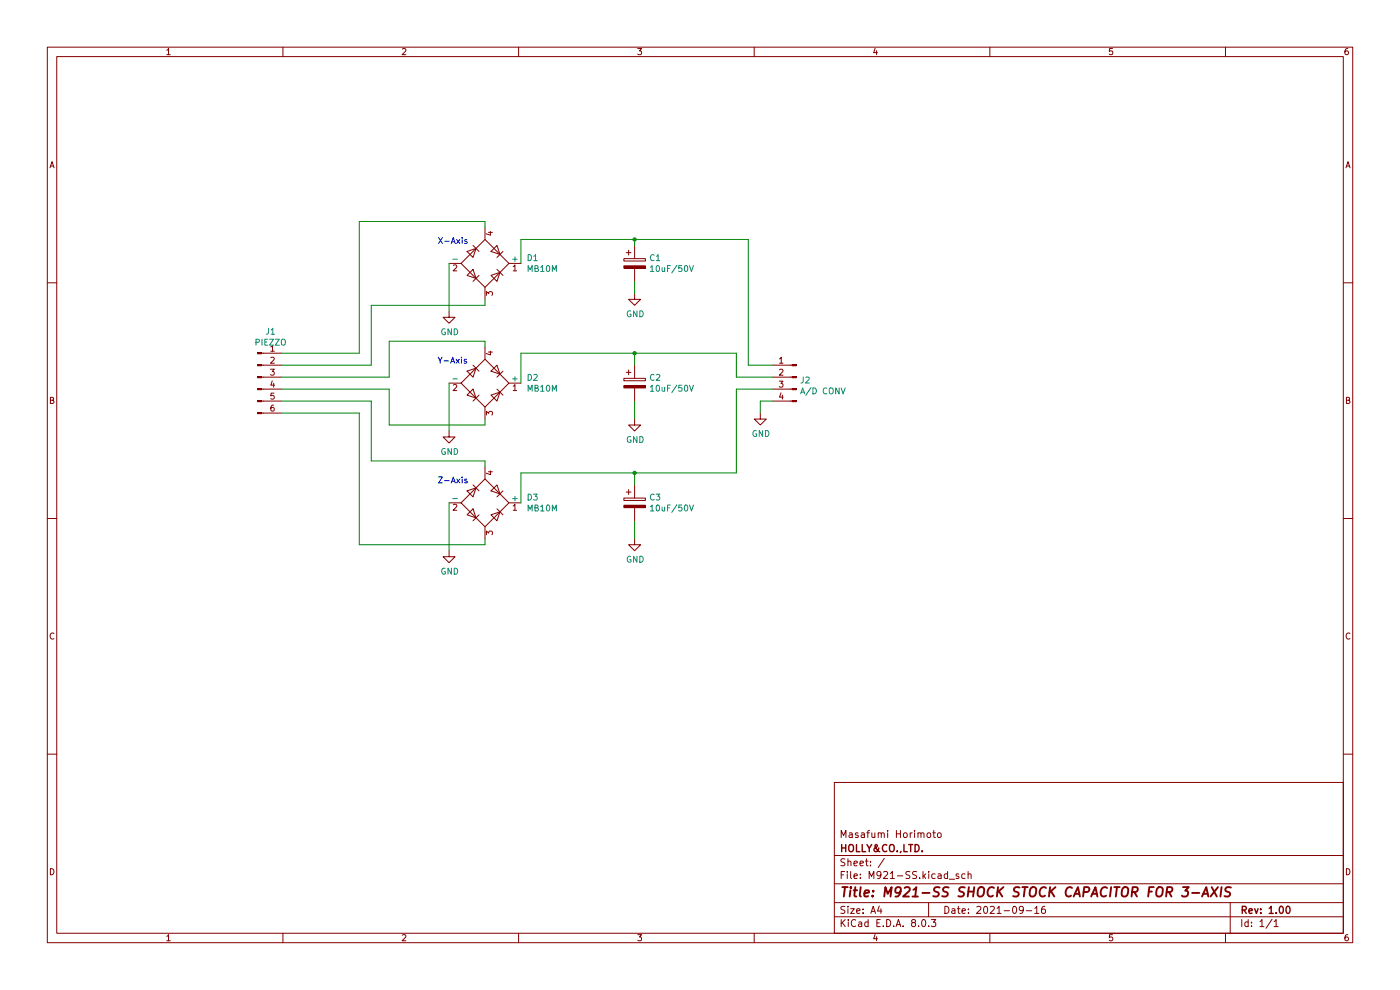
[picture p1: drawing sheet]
(kicad_sch
 (version 20231120)
 (generator "eeschema")
 (generator_version "8.0")
 (paper "A4")
 (title_block
  (title "M921-SS SHOCK STOCK CAPACITOR FOR 3-AXIS")
  (date "2021-09-16")
  (rev "1.00")
  (company "HOLLY&CO.,LTD.")
  (comment 1 "Masafumi Horimoto"))
 (lib_symbols
  (symbol "Connector:Conn_01x04_Male"
   (pin_names
    (offset 1.016) hide) (exclude_from_sim no) (in_bom yes) (on_board yes)
   (property "Reference" "J" (at 0 5.08 0) (effects (font (size 1.27 1.27))))
   (property "Value" "Conn_01x04_Male" (at 0 -7.62 0) (effects (font (size 1.27 1.27))))
   (property "Footprint" "" (at 0 0 0) (effects (font (size 1.27 1.27)) (hide yes)))
   (property "Datasheet" "~" (at 0 0 0) (effects (font (size 1.27 1.27)) (hide yes)))
   (property "Description" "Generic connector, single row, 01x04, script generated (kicad-library-utils/schlib/autogen/connector/)" (at 0 0 0) (effects (font (size 1.27 1.27)) (hide yes)))
   (symbol "Conn_01x04_Male_1_1"
    (polyline (pts (xy 1.27 -5.08) (xy 0.8636 -5.08)) (stroke (width 0.1524) (type default)) (fill (type none)))
    (polyline (pts (xy 1.27 -2.54) (xy 0.8636 -2.54)) (stroke (width 0.1524) (type default)) (fill (type none)))
    (polyline (pts (xy 1.27 0) (xy 0.8636 0)) (stroke (width 0.1524) (type default)) (fill (type none)))
    (polyline (pts (xy 1.27 2.54) (xy 0.8636 2.54)) (stroke (width 0.1524) (type default)) (fill (type none)))
    (rectangle (start 0.8636 -4.953) (end 0 -5.207) (stroke (width 0.1524) (type default)) (fill (type outline)))
    (rectangle (start 0.8636 -2.413) (end 0 -2.667) (stroke (width 0.1524) (type default)) (fill (type outline)))
    (rectangle (start 0.8636 0.127) (end 0 -0.127) (stroke (width 0.1524) (type default)) (fill (type outline)))
    (rectangle (start 0.8636 2.667) (end 0 2.413) (stroke (width 0.1524) (type default)) (fill (type outline)))
    (pin passive line (at 5.08 2.54 180) (length 3.81) (name "Pin_1" (effects (font (size 1.27 1.27)))) (number "1" (effects (font (size 1.27 1.27)))))
    (pin passive line (at 5.08 0 180) (length 3.81) (name "Pin_2" (effects (font (size 1.27 1.27)))) (number "2" (effects (font (size 1.27 1.27)))))
    (pin passive line (at 5.08 -2.54 180) (length 3.81) (name "Pin_3" (effects (font (size 1.27 1.27)))) (number "3" (effects (font (size 1.27 1.27)))))
    (pin passive line (at 5.08 -5.08 180) (length 3.81) (name "Pin_4" (effects (font (size 1.27 1.27)))) (number "4" (effects (font (size 1.27 1.27)))))))
  (symbol "Connector:Conn_01x06_Male"
   (pin_names
    (offset 1.016) hide) (exclude_from_sim no) (in_bom yes) (on_board yes)
   (property "Reference" "J" (at 0 7.62 0) (effects (font (size 1.27 1.27))))
   (property "Value" "Conn_01x06_Male" (at 0 -10.16 0) (effects (font (size 1.27 1.27))))
   (property "Footprint" "" (at 0 0 0) (effects (font (size 1.27 1.27)) (hide yes)))
   (property "Datasheet" "~" (at 0 0 0) (effects (font (size 1.27 1.27)) (hide yes)))
   (property "Description" "Generic connector, single row, 01x06, script generated (kicad-library-utils/schlib/autogen/connector/)" (at 0 0 0) (effects (font (size 1.27 1.27)) (hide yes)))
   (symbol "Conn_01x06_Male_1_1"
    (polyline (pts (xy 1.27 -7.62) (xy 0.8636 -7.62)) (stroke (width 0.1524) (type default)) (fill (type none)))
    (polyline (pts (xy 1.27 -5.08) (xy 0.8636 -5.08)) (stroke (width 0.1524) (type default)) (fill (type none)))
    (polyline (pts (xy 1.27 -2.54) (xy 0.8636 -2.54)) (stroke (width 0.1524) (type default)) (fill (type none)))
    (polyline (pts (xy 1.27 0) (xy 0.8636 0)) (stroke (width 0.1524) (type default)) (fill (type none)))
    (polyline (pts (xy 1.27 2.54) (xy 0.8636 2.54)) (stroke (width 0.1524) (type default)) (fill (type none)))
    (polyline (pts (xy 1.27 5.08) (xy 0.8636 5.08)) (stroke (width 0.1524) (type default)) (fill (type none)))
    (rectangle (start 0.8636 -7.493) (end 0 -7.747) (stroke (width 0.1524) (type default)) (fill (type outline)))
    (rectangle (start 0.8636 -4.953) (end 0 -5.207) (stroke (width 0.1524) (type default)) (fill (type outline)))
    (rectangle (start 0.8636 -2.413) (end 0 -2.667) (stroke (width 0.1524) (type default)) (fill (type outline)))
    (rectangle (start 0.8636 0.127) (end 0 -0.127) (stroke (width 0.1524) (type default)) (fill (type outline)))
    (rectangle (start 0.8636 2.667) (end 0 2.413) (stroke (width 0.1524) (type default)) (fill (type outline)))
    (rectangle (start 0.8636 5.207) (end 0 4.953) (stroke (width 0.1524) (type default)) (fill (type outline)))
    (pin passive line (at 5.08 5.08 180) (length 3.81) (name "Pin_1" (effects (font (size 1.27 1.27)))) (number "1" (effects (font (size 1.27 1.27)))))
    (pin passive line (at 5.08 2.54 180) (length 3.81) (name "Pin_2" (effects (font (size 1.27 1.27)))) (number "2" (effects (font (size 1.27 1.27)))))
    (pin passive line (at 5.08 0 180) (length 3.81) (name "Pin_3" (effects (font (size 1.27 1.27)))) (number "3" (effects (font (size 1.27 1.27)))))
    (pin passive line (at 5.08 -2.54 180) (length 3.81) (name "Pin_4" (effects (font (size 1.27 1.27)))) (number "4" (effects (font (size 1.27 1.27)))))
    (pin passive line (at 5.08 -5.08 180) (length 3.81) (name "Pin_5" (effects (font (size 1.27 1.27)))) (number "5" (effects (font (size 1.27 1.27)))))
    (pin passive line (at 5.08 -7.62 180) (length 3.81) (name "Pin_6" (effects (font (size 1.27 1.27)))) (number "6" (effects (font (size 1.27 1.27)))))))
  (symbol "M921-SS-rescue:CP-Device"
   (pin_numbers hide)
   (pin_names
    (offset 0.254)) (exclude_from_sim no) (in_bom yes) (on_board yes)
   (property "Reference" "C" (at 0.635 2.54 0) (effects (font (size 1.27 1.27)) (justify left)))
   (property "Value" "CP-Device" (at 0.635 -2.54 0) (effects (font (size 1.27 1.27)) (justify left)))
   (property "Footprint" "" (at 0.9652 -3.81 0) (effects (font (size 1.27 1.27)) (hide yes)))
   (property "Datasheet" "" (at 0 0 0) (effects (font (size 1.27 1.27)) (hide yes)))
   (property "Description" "" (at 0 0 0) (effects (font (size 1.27 1.27)) (hide yes)))
   (symbol "CP-Device_0_1"
    (rectangle (start -2.286 0.508) (end 2.286 1.016) (stroke (width 0) (type default)) (fill (type none)))
    (polyline (pts (xy -1.778 2.286) (xy -0.762 2.286)) (stroke (width 0) (type default)) (fill (type none)))
    (polyline (pts (xy -1.27 2.794) (xy -1.27 1.778)) (stroke (width 0) (type default)) (fill (type none)))
    (rectangle (start 2.286 -0.508) (end -2.286 -1.016) (stroke (width 0) (type default)) (fill (type outline))))
   (symbol "CP-Device_1_1"
    (pin passive line (at 0 3.81 270) (length 2.794) (name "~" (effects (font (size 1.27 1.27)))) (number "1" (effects (font (size 1.27 1.27)))))
    (pin passive line (at 0 -3.81 90) (length 2.794) (name "~" (effects (font (size 1.27 1.27)))) (number "2" (effects (font (size 1.27 1.27)))))))
  (symbol "M921-SS-rescue:MB10M-HOLLY"
   (pin_names
    (offset 0)) (exclude_from_sim no) (in_bom yes) (on_board yes)
   (property "Reference" "D" (at 2.54 6.985 0) (effects (font (size 1.27 1.27)) (justify left)))
   (property "Value" "MB10M-HOLLY" (at 2.54 5.08 0) (effects (font (size 1.27 1.27)) (justify left)))
   (property "Footprint" "HOLLY_LIB:MB10M" (at 3.81 3.175 0) (effects (font (size 1.27 1.27)) (justify left) (hide yes)))
   (property "Datasheet" "" (at 0 0 0) (effects (font (size 1.27 1.27)) (hide yes)))
   (property "Description" "" (at 0 0 0) (effects (font (size 1.27 1.27)) (hide yes)))
   (symbol "MB10M-HOLLY_0_1"
    (polyline (pts (xy -2.54 3.81) (xy -1.27 2.54)) (stroke (width 0) (type default)) (fill (type none)))
    (polyline (pts (xy -1.27 -2.54) (xy -2.54 -3.81)) (stroke (width 0) (type default)) (fill (type none)))
    (polyline (pts (xy 2.54 -1.27) (xy 3.81 -2.54)) (stroke (width 0) (type default)) (fill (type none)))
    (polyline (pts (xy 2.54 1.27) (xy 3.81 2.54)) (stroke (width 0) (type default)) (fill (type none)))
    (polyline (pts (xy -3.81 2.54) (xy -2.54 1.27) (xy -1.905 3.175) (xy -3.81 2.54)) (stroke (width 0) (type default)) (fill (type none)))
    (polyline (pts (xy -2.54 -1.27) (xy -3.81 -2.54) (xy -1.905 -3.175) (xy -2.54 -1.27)) (stroke (width 0) (type default)) (fill (type none)))
    (polyline (pts (xy 1.27 2.54) (xy 2.54 3.81) (xy 3.175 1.905) (xy 1.27 2.54)) (stroke (width 0) (type default)) (fill (type none)))
    (polyline (pts (xy 3.175 -1.905) (xy 1.27 -2.54) (xy 2.54 -3.81) (xy 3.175 -1.905)) (stroke (width 0) (type default)) (fill (type none)))
    (polyline (pts (xy -5.08 0) (xy 0 -5.08) (xy 5.08 0) (xy 0 5.08) (xy -5.08 0)) (stroke (width 0) (type default)) (fill (type none))))
   (symbol "MB10M-HOLLY_1_1"
    (pin passive line (at 7.62 0 180) (length 2.54) (name "+" (effects (font (size 1.27 1.27)))) (number "1" (effects (font (size 1.27 1.27)))))
    (pin passive line (at -7.62 0 0) (length 2.54) (name "-" (effects (font (size 1.27 1.27)))) (number "2" (effects (font (size 1.27 1.27)))))
    (pin passive line (at 0 -7.62 90) (length 2.54) (name "~" (effects (font (size 1.27 1.27)))) (number "3" (effects (font (size 1.27 1.27)))))
    (pin passive line (at 0 7.62 270) (length 2.54) (name "~" (effects (font (size 1.27 1.27)))) (number "4" (effects (font (size 1.27 1.27)))))))
  (symbol "power:GND"
   (power)
   (pin_names
    (offset 0)) (exclude_from_sim no) (in_bom yes) (on_board yes)
   (property "Reference" "#PWR" (at 0 -6.35 0) (effects (font (size 1.27 1.27)) (hide yes)))
   (property "Value" "GND" (at 0 -3.81 0) (effects (font (size 1.27 1.27))))
   (property "Footprint" "" (at 0 0 0) (effects (font (size 1.27 1.27)) (hide yes)))
   (property "Datasheet" "" (at 0 0 0) (effects (font (size 1.27 1.27)) (hide yes)))
   (property "Description" "Power symbol creates a global label with name \"GND\" , ground" (at 0 0 0) (effects (font (size 1.27 1.27)) (hide yes)))
   (symbol "GND_0_1"
    (polyline (pts (xy 0 0) (xy 0 -1.27) (xy 1.27 -1.27) (xy 0 -2.54) (xy -1.27 -1.27) (xy 0 -1.27)) (stroke (width 0) (type default)) (fill (type none))))
   (symbol "GND_1_1"
    (pin power_in line (at 0 0 270) (length 0) hide (name "GND" (effects (font (size 1.27 1.27)))) (number "1" (effects (font (size 1.27 1.27))))))))
 (junction
  (at 134.62 50.8)
  (diameter 0)
  (color 0 0 0 0))
 (junction
  (at 134.62 100.33)
  (diameter 0)
  (color 0 0 0 0))
 (junction
  (at 134.62 74.93)
  (diameter 0)
  (color 0 0 0 0))
 (wire
  (pts (xy 134.62 50.8) (xy 158.75 50.8))
  (stroke (width 0) (type default)))
 (wire
  (pts (xy 82.55 82.55) (xy 82.55 90.17))
  (stroke (width 0) (type default)))
 (wire
  (pts (xy 134.62 50.8) (xy 134.62 52.07))
  (stroke (width 0) (type default)))
 (wire
  (pts (xy 156.21 74.93) (xy 156.21 80.01))
  (stroke (width 0) (type default)))
 (wire
  (pts (xy 59.69 77.47) (xy 78.74 77.47))
  (stroke (width 0) (type default)))
 (wire
  (pts (xy 59.69 74.93) (xy 76.2 74.93))
  (stroke (width 0) (type default)))
 (wire
  (pts (xy 134.62 88.9) (xy 134.62 85.09))
  (stroke (width 0) (type default)))
 (wire
  (pts (xy 78.74 64.77) (xy 102.87 64.77))
  (stroke (width 0) (type default)))
 (wire
  (pts (xy 110.49 106.68) (xy 110.49 100.33))
  (stroke (width 0) (type default)))
 (wire
  (pts (xy 110.49 55.88) (xy 110.49 50.8))
  (stroke (width 0) (type default)))
 (wire
  (pts (xy 76.2 115.57) (xy 102.87 115.57))
  (stroke (width 0) (type default)))
 (wire
  (pts (xy 59.69 87.63) (xy 76.2 87.63))
  (stroke (width 0) (type default)))
 (wire
  (pts (xy 134.62 114.3) (xy 134.62 110.49))
  (stroke (width 0) (type default)))
 (wire
  (pts (xy 134.62 62.23) (xy 134.62 59.69))
  (stroke (width 0) (type default)))
 (wire
  (pts (xy 156.21 82.55) (xy 163.83 82.55))
  (stroke (width 0) (type default)))
 (wire
  (pts (xy 134.62 100.33) (xy 156.21 100.33))
  (stroke (width 0) (type default)))
 (wire
  (pts (xy 110.49 74.93) (xy 134.62 74.93))
  (stroke (width 0) (type default)))
 (wire
  (pts (xy 102.87 97.79) (xy 102.87 99.06))
  (stroke (width 0) (type default)))
 (wire
  (pts (xy 59.69 82.55) (xy 82.55 82.55))
  (stroke (width 0) (type default)))
 (wire
  (pts (xy 78.74 97.79) (xy 102.87 97.79))
  (stroke (width 0) (type default)))
 (wire
  (pts (xy 82.55 72.39) (xy 102.87 72.39))
  (stroke (width 0) (type default)))
 (wire
  (pts (xy 158.75 50.8) (xy 158.75 77.47))
  (stroke (width 0) (type default)))
 (wire
  (pts (xy 95.25 55.88) (xy 95.25 66.04))
  (stroke (width 0) (type default)))
 (wire
  (pts (xy 78.74 85.09) (xy 78.74 97.79))
  (stroke (width 0) (type default)))
 (wire
  (pts (xy 102.87 72.39) (xy 102.87 73.66))
  (stroke (width 0) (type default)))
 (wire
  (pts (xy 134.62 74.93) (xy 156.21 74.93))
  (stroke (width 0) (type default)))
 (wire
  (pts (xy 78.74 77.47) (xy 78.74 64.77))
  (stroke (width 0) (type default)))
 (wire
  (pts (xy 95.25 106.68) (xy 95.25 116.84))
  (stroke (width 0) (type default)))
 (wire
  (pts (xy 110.49 50.8) (xy 134.62 50.8))
  (stroke (width 0) (type default)))
 (wire
  (pts (xy 102.87 115.57) (xy 102.87 114.3))
  (stroke (width 0) (type default)))
 (wire
  (pts (xy 163.83 85.09) (xy 161.29 85.09))
  (stroke (width 0) (type default)))
 (wire
  (pts (xy 102.87 90.17) (xy 102.87 88.9))
  (stroke (width 0) (type default)))
 (wire
  (pts (xy 134.62 74.93) (xy 134.62 77.47))
  (stroke (width 0) (type default)))
 (wire
  (pts (xy 156.21 80.01) (xy 163.83 80.01))
  (stroke (width 0) (type default)))
 (wire
  (pts (xy 110.49 81.28) (xy 110.49 74.93))
  (stroke (width 0) (type default)))
 (wire
  (pts (xy 76.2 87.63) (xy 76.2 115.57))
  (stroke (width 0) (type default)))
 (wire
  (pts (xy 59.69 85.09) (xy 78.74 85.09))
  (stroke (width 0) (type default)))
 (wire
  (pts (xy 102.87 46.99) (xy 102.87 48.26))
  (stroke (width 0) (type default)))
 (wire
  (pts (xy 59.69 80.01) (xy 82.55 80.01))
  (stroke (width 0) (type default)))
 (wire
  (pts (xy 110.49 100.33) (xy 134.62 100.33))
  (stroke (width 0) (type default)))
 (wire
  (pts (xy 82.55 90.17) (xy 102.87 90.17))
  (stroke (width 0) (type default)))
 (wire
  (pts (xy 95.25 81.28) (xy 95.25 91.44))
  (stroke (width 0) (type default)))
 (wire
  (pts (xy 161.29 85.09) (xy 161.29 87.63))
  (stroke (width 0) (type default)))
 (wire
  (pts (xy 156.21 100.33) (xy 156.21 82.55))
  (stroke (width 0) (type default)))
 (wire
  (pts (xy 76.2 74.93) (xy 76.2 46.99))
  (stroke (width 0) (type default)))
 (wire
  (pts (xy 158.75 77.47) (xy 163.83 77.47))
  (stroke (width 0) (type default)))
 (wire
  (pts (xy 102.87 64.77) (xy 102.87 63.5))
  (stroke (width 0) (type default)))
 (wire
  (pts (xy 76.2 46.99) (xy 102.87 46.99))
  (stroke (width 0) (type default)))
 (wire
  (pts (xy 82.55 80.01) (xy 82.55 72.39))
  (stroke (width 0) (type default)))
 (wire
  (pts (xy 134.62 100.33) (xy 134.62 102.87))
  (stroke (width 0) (type default)))
 (text "Z-Axis"
  (exclude_from_sim no)
  (at 92.71 102.87 0)
  (effects (font (size 1.27 1.27)) (justify left bottom)))
 (text "Y-Axis"
  (exclude_from_sim no)
  (at 92.71 77.47 0)
  (effects (font (size 1.27 1.27)) (justify left bottom)))
 (text "X-Axis"
  (exclude_from_sim no)
  (at 92.71 52.07 0)
  (effects (font (size 1.27 1.27)) (justify left bottom)))
 (symbol
  (lib_id "Connector:Conn_01x06_Male")
  (at 54.61 80.01 0)
  (unit 1)
  (exclude_from_sim no)
  (in_bom yes)
  (on_board yes)
  (dnp no)
  (property "Reference" "J1" (at 57.3532 70.3326 0) (effects (font (size 1.27 1.27))))
  (property "Value" "PIEZZO" (at 57.3532 72.644 0) (effects (font (size 1.27 1.27))))
  (property "Footprint" "Connector_JST:JST_XH_B6B-XH-A_1x06_P2.50mm_Vertical" (at 54.61 80.01 0) (effects (font (size 1.27 1.27)) (hide yes)))
  (property "Datasheet" "~" (at 54.61 80.01 0) (effects (font (size 1.27 1.27)) (hide yes)))
  (property "Description" "" (at 54.61 80.01 0) (effects (font (size 1.27 1.27)) (hide yes)))
  (pin "1")
  (pin "2")
  (pin "3")
  (pin "4")
  (pin "5")
  (pin "6"))
 (symbol
  (lib_id "M921-SS-rescue:MB10M-HOLLY")
  (at 102.87 55.88 0)
  (unit 1)
  (exclude_from_sim no)
  (in_bom yes)
  (on_board yes)
  (dnp no)
  (property "Reference" "D1" (at 111.6076 54.7116 0) (effects (font (size 1.27 1.27)) (justify left)))
  (property "Value" "MB10M" (at 111.6076 57.023 0) (effects (font (size 1.27 1.27)) (justify left)))
  (property "Footprint" "HOLLY_LIB:MB10M" (at 106.68 52.705 0) (effects (font (size 1.27 1.27)) (justify left) (hide yes)))
  (property "Datasheet" "" (at 102.87 55.88 0) (effects (font (size 1.27 1.27)) (hide yes)))
  (property "Description" "" (at 102.87 55.88 0) (effects (font (size 1.27 1.27)) (hide yes)))
  (pin "1")
  (pin "2")
  (pin "3")
  (pin "4"))
 (symbol
  (lib_id "M921-SS-rescue:MB10M-HOLLY")
  (at 102.87 81.28 0)
  (unit 1)
  (exclude_from_sim no)
  (in_bom yes)
  (on_board yes)
  (dnp no)
  (property "Reference" "D2" (at 111.6076 80.1116 0) (effects (font (size 1.27 1.27)) (justify left)))
  (property "Value" "MB10M" (at 111.6076 82.423 0) (effects (font (size 1.27 1.27)) (justify left)))
  (property "Footprint" "HOLLY_LIB:MB10M" (at 106.68 78.105 0) (effects (font (size 1.27 1.27)) (justify left) (hide yes)))
  (property "Datasheet" "" (at 102.87 81.28 0) (effects (font (size 1.27 1.27)) (hide yes)))
  (property "Description" "" (at 102.87 81.28 0) (effects (font (size 1.27 1.27)) (hide yes)))
  (pin "1")
  (pin "2")
  (pin "3")
  (pin "4"))
 (symbol
  (lib_id "M921-SS-rescue:MB10M-HOLLY")
  (at 102.87 106.68 0)
  (unit 1)
  (exclude_from_sim no)
  (in_bom yes)
  (on_board yes)
  (dnp no)
  (property "Reference" "D3" (at 111.6076 105.5116 0) (effects (font (size 1.27 1.27)) (justify left)))
  (property "Value" "MB10M" (at 111.6076 107.823 0) (effects (font (size 1.27 1.27)) (justify left)))
  (property "Footprint" "HOLLY_LIB:MB10M" (at 106.68 103.505 0) (effects (font (size 1.27 1.27)) (justify left) (hide yes)))
  (property "Datasheet" "" (at 102.87 106.68 0) (effects (font (size 1.27 1.27)) (hide yes)))
  (property "Description" "" (at 102.87 106.68 0) (effects (font (size 1.27 1.27)) (hide yes)))
  (pin "1")
  (pin "2")
  (pin "3")
  (pin "4"))
 (symbol
  (lib_id "M921-SS-rescue:CP-Device")
  (at 134.62 55.88 0)
  (unit 1)
  (exclude_from_sim no)
  (in_bom yes)
  (on_board yes)
  (dnp no)
  (property "Reference" "C1" (at 137.6172 54.7116 0) (effects (font (size 1.27 1.27)) (justify left)))
  (property "Value" "10uF/50V" (at 137.6172 57.023 0) (effects (font (size 1.27 1.27)) (justify left)))
  (property "Footprint" "Capacitor_THT:CP_Radial_D5.0mm_P2.00mm" (at 135.5852 59.69 0) (effects (font (size 1.27 1.27)) (hide yes)))
  (property "Datasheet" "~" (at 134.62 55.88 0) (effects (font (size 1.27 1.27)) (hide yes)))
  (property "Description" "" (at 134.62 55.88 0) (effects (font (size 1.27 1.27)) (hide yes)))
  (pin "1")
  (pin "2"))
 (symbol
  (lib_id "M921-SS-rescue:CP-Device")
  (at 134.62 81.28 0)
  (unit 1)
  (exclude_from_sim no)
  (in_bom yes)
  (on_board yes)
  (dnp no)
  (property "Reference" "C2" (at 137.6172 80.1116 0) (effects (font (size 1.27 1.27)) (justify left)))
  (property "Value" "10uF/50V" (at 137.6172 82.423 0) (effects (font (size 1.27 1.27)) (justify left)))
  (property "Footprint" "Capacitor_THT:CP_Radial_D5.0mm_P2.00mm" (at 135.5852 85.09 0) (effects (font (size 1.27 1.27)) (hide yes)))
  (property "Datasheet" "~" (at 134.62 81.28 0) (effects (font (size 1.27 1.27)) (hide yes)))
  (property "Description" "" (at 134.62 81.28 0) (effects (font (size 1.27 1.27)) (hide yes)))
  (pin "1")
  (pin "2"))
 (symbol
  (lib_id "M921-SS-rescue:CP-Device")
  (at 134.62 106.68 0)
  (unit 1)
  (exclude_from_sim no)
  (in_bom yes)
  (on_board yes)
  (dnp no)
  (property "Reference" "C3" (at 137.6172 105.5116 0) (effects (font (size 1.27 1.27)) (justify left)))
  (property "Value" "10uF/50V" (at 137.6172 107.823 0) (effects (font (size 1.27 1.27)) (justify left)))
  (property "Footprint" "Capacitor_THT:CP_Radial_D5.0mm_P2.00mm" (at 135.5852 110.49 0) (effects (font (size 1.27 1.27)) (hide yes)))
  (property "Datasheet" "~" (at 134.62 106.68 0) (effects (font (size 1.27 1.27)) (hide yes)))
  (property "Description" "" (at 134.62 106.68 0) (effects (font (size 1.27 1.27)) (hide yes)))
  (pin "1")
  (pin "2"))
 (symbol
  (lib_id "Connector:Conn_01x04_Male")
  (at 168.91 80.01 0)
  (mirror y)
  (unit 1)
  (exclude_from_sim no)
  (in_bom yes)
  (on_board yes)
  (dnp no)
  (property "Reference" "J2" (at 169.6212 80.6704 0) (effects (font (size 1.27 1.27)) (justify right)))
  (property "Value" "A/D CONV" (at 169.6212 82.9818 0) (effects (font (size 1.27 1.27)) (justify right)))
  (property "Footprint" "Connector_JST:JST_XH_B4B-XH-A_1x04_P2.50mm_Vertical" (at 168.91 80.01 0) (effects (font (size 1.27 1.27)) (hide yes)))
  (property "Datasheet" "~" (at 168.91 80.01 0) (effects (font (size 1.27 1.27)) (hide yes)))
  (property "Description" "" (at 168.91 80.01 0) (effects (font (size 1.27 1.27)) (hide yes)))
  (pin "1")
  (pin "2")
  (pin "3")
  (pin "4"))
 (symbol
  (lib_id "power:GND")
  (at 134.62 62.23 0)
  (unit 1)
  (exclude_from_sim no)
  (in_bom yes)
  (on_board yes)
  (dnp no)
  (property "Reference" "#PWR0101" (at 134.62 68.58 0) (effects (font (size 1.27 1.27)) (hide yes)))
  (property "Value" "GND" (at 134.747 66.6242 0) (effects (font (size 1.27 1.27))))
  (property "Footprint" "" (at 134.62 62.23 0) (effects (font (size 1.27 1.27)) (hide yes)))
  (property "Datasheet" "" (at 134.62 62.23 0) (effects (font (size 1.27 1.27)) (hide yes)))
  (property "Description" "" (at 134.62 62.23 0) (effects (font (size 1.27 1.27)) (hide yes)))
  (pin "1"))
 (symbol
  (lib_id "power:GND")
  (at 95.25 66.04 0)
  (unit 1)
  (exclude_from_sim no)
  (in_bom yes)
  (on_board yes)
  (dnp no)
  (property "Reference" "#PWR0102" (at 95.25 72.39 0) (effects (font (size 1.27 1.27)) (hide yes)))
  (property "Value" "GND" (at 95.377 70.4342 0) (effects (font (size 1.27 1.27))))
  (property "Footprint" "" (at 95.25 66.04 0) (effects (font (size 1.27 1.27)) (hide yes)))
  (property "Datasheet" "" (at 95.25 66.04 0) (effects (font (size 1.27 1.27)) (hide yes)))
  (property "Description" "" (at 95.25 66.04 0) (effects (font (size 1.27 1.27)) (hide yes)))
  (pin "1"))
 (symbol
  (lib_id "power:GND")
  (at 134.62 88.9 0)
  (unit 1)
  (exclude_from_sim no)
  (in_bom yes)
  (on_board yes)
  (dnp no)
  (property "Reference" "#PWR0103" (at 134.62 95.25 0) (effects (font (size 1.27 1.27)) (hide yes)))
  (property "Value" "GND" (at 134.747 93.2942 0) (effects (font (size 1.27 1.27))))
  (property "Footprint" "" (at 134.62 88.9 0) (effects (font (size 1.27 1.27)) (hide yes)))
  (property "Datasheet" "" (at 134.62 88.9 0) (effects (font (size 1.27 1.27)) (hide yes)))
  (property "Description" "" (at 134.62 88.9 0) (effects (font (size 1.27 1.27)) (hide yes)))
  (pin "1"))
 (symbol
  (lib_id "power:GND")
  (at 95.25 91.44 0)
  (unit 1)
  (exclude_from_sim no)
  (in_bom yes)
  (on_board yes)
  (dnp no)
  (property "Reference" "#PWR0104" (at 95.25 97.79 0) (effects (font (size 1.27 1.27)) (hide yes)))
  (property "Value" "GND" (at 95.377 95.8342 0) (effects (font (size 1.27 1.27))))
  (property "Footprint" "" (at 95.25 91.44 0) (effects (font (size 1.27 1.27)) (hide yes)))
  (property "Datasheet" "" (at 95.25 91.44 0) (effects (font (size 1.27 1.27)) (hide yes)))
  (property "Description" "" (at 95.25 91.44 0) (effects (font (size 1.27 1.27)) (hide yes)))
  (pin "1"))
 (symbol
  (lib_id "power:GND")
  (at 95.25 116.84 0)
  (unit 1)
  (exclude_from_sim no)
  (in_bom yes)
  (on_board yes)
  (dnp no)
  (property "Reference" "#PWR0105" (at 95.25 123.19 0) (effects (font (size 1.27 1.27)) (hide yes)))
  (property "Value" "GND" (at 95.377 121.2342 0) (effects (font (size 1.27 1.27))))
  (property "Footprint" "" (at 95.25 116.84 0) (effects (font (size 1.27 1.27)) (hide yes)))
  (property "Datasheet" "" (at 95.25 116.84 0) (effects (font (size 1.27 1.27)) (hide yes)))
  (property "Description" "" (at 95.25 116.84 0) (effects (font (size 1.27 1.27)) (hide yes)))
  (pin "1"))
 (symbol
  (lib_id "power:GND")
  (at 134.62 114.3 0)
  (unit 1)
  (exclude_from_sim no)
  (in_bom yes)
  (on_board yes)
  (dnp no)
  (property "Reference" "#PWR0106" (at 134.62 120.65 0) (effects (font (size 1.27 1.27)) (hide yes)))
  (property "Value" "GND" (at 134.747 118.6942 0) (effects (font (size 1.27 1.27))))
  (property "Footprint" "" (at 134.62 114.3 0) (effects (font (size 1.27 1.27)) (hide yes)))
  (property "Datasheet" "" (at 134.62 114.3 0) (effects (font (size 1.27 1.27)) (hide yes)))
  (property "Description" "" (at 134.62 114.3 0) (effects (font (size 1.27 1.27)) (hide yes)))
  (pin "1"))
 (symbol
  (lib_id "power:GND")
  (at 161.29 87.63 0)
  (unit 1)
  (exclude_from_sim no)
  (in_bom yes)
  (on_board yes)
  (dnp no)
  (property "Reference" "#PWR0107" (at 161.29 93.98 0) (effects (font (size 1.27 1.27)) (hide yes)))
  (property "Value" "GND" (at 161.417 92.0242 0) (effects (font (size 1.27 1.27))))
  (property "Footprint" "" (at 161.29 87.63 0) (effects (font (size 1.27 1.27)) (hide yes)))
  (property "Datasheet" "" (at 161.29 87.63 0) (effects (font (size 1.27 1.27)) (hide yes)))
  (property "Description" "" (at 161.29 87.63 0) (effects (font (size 1.27 1.27)) (hide yes)))
  (pin "1"))
 (sheet_instances
  (path ""
   (page "1"))))
